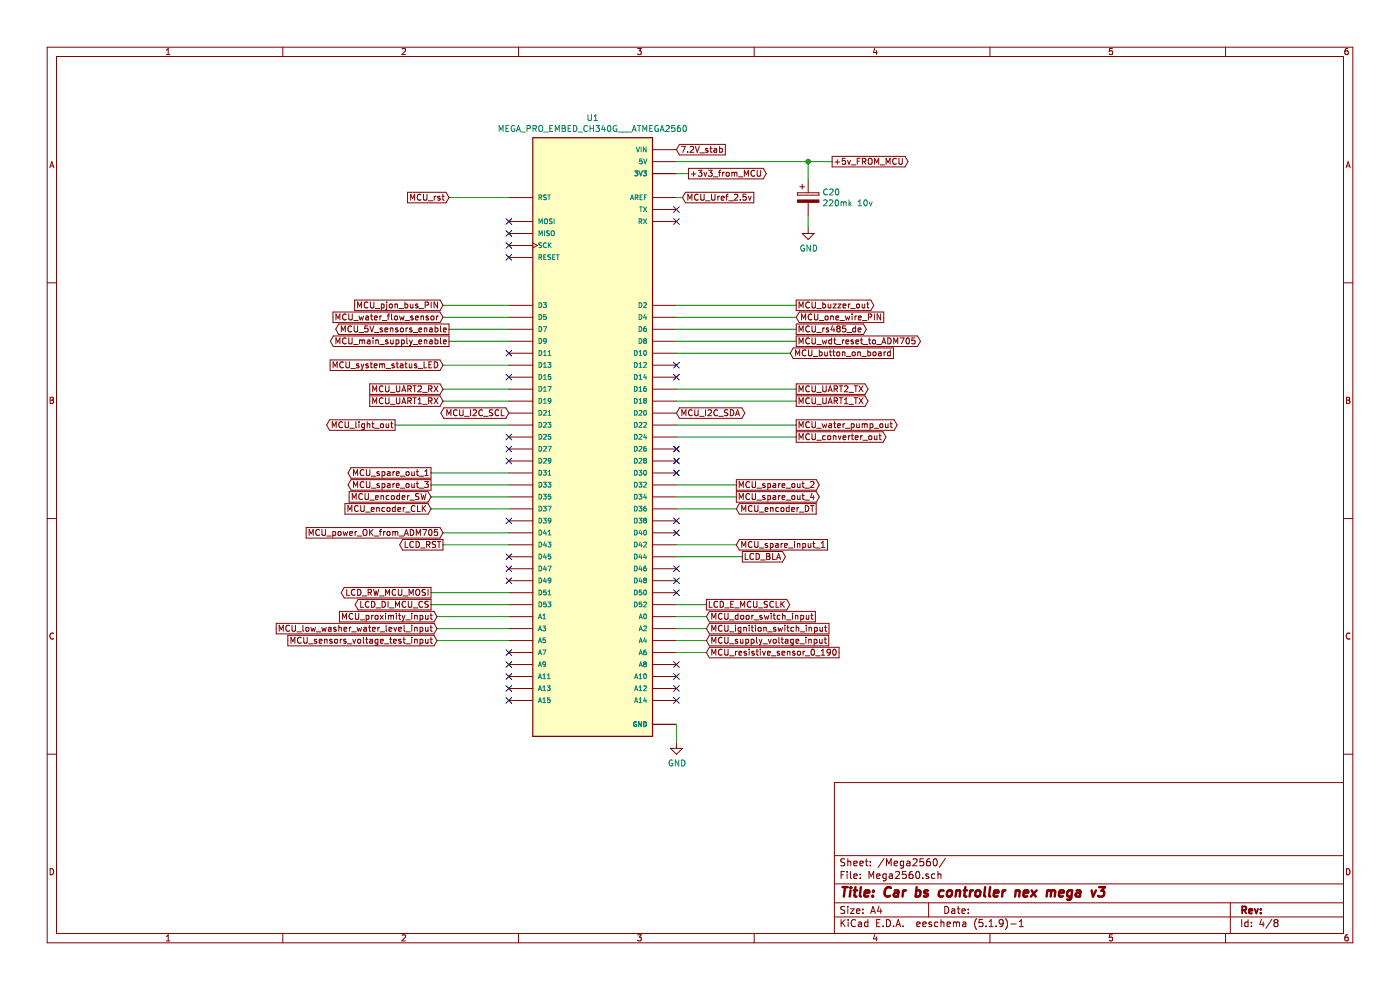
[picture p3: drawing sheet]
EESchema Schematic File Version 4
EELAYER 30 0
EELAYER END
$Descr A4 11693 8268
encoding utf-8
Sheet 4 8
Title "Car bs controller nex mega v3"
Date ""
Rev ""
Comp ""
Comment1 ""
Comment2 ""
Comment3 ""
Comment4 ""
$EndDescr
$Comp
L Car_bs_controller_nex_mega-rescue:MEGA_PRO_EMBED_CH340G___ATMEGA2560-MEGA_PRO_EMBED_CH340G___ATMEGA2560 U1
U 1 1
P 4950 3650
F 0 "U1" H 4950 6317 50  0000 C CNN
F 1 "MEGA_PRO_EMBED_CH340G___ATMEGA2560" H 4950 6226 50  0000 C CNN
F 2 "MODULE_MEGA_PRO_EMBED_CH340G_:_ATMEGA2560" H 4950 3650 50  0001 L BNN
F 3 "" H 4950 3650 50  0001 L BNN
F 4 "" H 4950 3650 50  0001 L BNN "MAXIMUM_PACKAGE_HIEGHT"
F 5 "12/May/2017" H 4950 3650 50  0001 L BNN "PARTREV"
F 6 "Manufacturer Recommendations" H 4950 3650 50  0001 L BNN "STANDARD"
F 7 "Robotdyn" H 4950 3650 50  0001 L BNN "MANUFACTURER"
	1    4950 3650
	1    0    0    -1  
$EndComp
$Comp
L Car_bs_controller_nex_mega-rescue:GND-power #PWR034
U 1 1
P 5650 6200
F 0 "#PWR034" H 5650 5950 50  0001 C CNN
F 1 "GND" H 5655 6027 50  0000 C CNN
F 2 "" H 5650 6200 50  0001 C CNN
F 3 "" H 5650 6200 50  0001 C CNN
	1    5650 6200
	1    0    0    -1  
$EndComp
Wire Wire Line
	5650 6200 5650 6050
Text GLabel 5650 1250 2    50   Input ~ 0
7.2V_stab
Text GLabel 6950 1350 2    50   Output ~ 0
+5v_FROM_MCU
Wire Wire Line
	6650 2650 5650 2650
Text GLabel 5700 1650 2    50   Input ~ 0
MCU_Uref_2.5v
Wire Wire Line
	5650 1650 5700 1650
Text GLabel 5750 1450 2    50   Output ~ 0
+3v3_from_MCU
NoConn ~ 5650 1750
NoConn ~ 5650 1850
Wire Wire Line
	4250 3050 3700 3050
Text GLabel 5900 5150 2    50   Input ~ 0
MCU_door_switch_input
Wire Wire Line
	5900 5150 5650 5150
Text GLabel 3650 5150 0    50   Input ~ 0
MCU_proximity_input
Wire Wire Line
	4250 5150 3650 5150
Text GLabel 5900 5250 2    50   Input ~ 0
MCU_ignition_switch_input
Wire Wire Line
	5900 5250 5650 5250
Text GLabel 3650 5250 0    50   Input ~ 0
MCU_low_washer_water_level_input
Wire Wire Line
	4250 5250 3650 5250
Text GLabel 5900 5350 2    50   Input ~ 0
MCU_supply_voltage_input
Wire Wire Line
	5900 5350 5650 5350
Wire Wire Line
	4250 2550 3700 2550
Wire Wire Line
	4250 4150 3600 4150
Wire Wire Line
	6150 4250 5650 4250
Wire Wire Line
	4250 4250 3600 4250
Text GLabel 3600 4250 0    50   Input ~ 0
MCU_encoder_CLK
Text GLabel 3600 4150 0    50   Input ~ 0
MCU_encoder_SW
Text GLabel 6150 4250 2    50   Input ~ 0
MCU_encoder_DT
Text GLabel 3700 2550 0    50   Input ~ 0
MCU_pjon_bus_PIN
Text GLabel 3700 3050 0    50   Input ~ 0
MCU_system_status_LED
Text GLabel 6650 2650 2    50   Input ~ 0
MCU_one_wire_PIN
NoConn ~ 4250 2150
NoConn ~ 4250 2050
NoConn ~ 4250 1950
NoConn ~ 4250 1850
Text GLabel 6650 3550 2    50   Output ~ 0
MCU_water_pump_out
Wire Wire Line
	6650 3550 5650 3550
Text GLabel 3300 3550 0    50   Output ~ 0
MCU_light_out
Wire Wire Line
	4250 3550 3300 3550
Text GLabel 6650 3650 2    50   Output ~ 0
MCU_converter_out
Wire Wire Line
	6650 3650 5650 3650
Text GLabel 3750 2750 0    50   Output ~ 0
MCU_5V_sensors_enable
Wire Wire Line
	4250 2750 3750 2750
Text GLabel 3750 2850 0    50   Output ~ 0
MCU_main_supply_enable
Wire Wire Line
	4250 2850 3750 2850
Text GLabel 6650 2550 2    50   Output ~ 0
MCU_buzzer_out
Wire Wire Line
	6650 2550 5650 2550
Wire Wire Line
	6650 2850 5650 2850
Text GLabel 6650 2750 2    50   Output ~ 0
MCU_rs485_de
Wire Wire Line
	6650 2750 5650 2750
NoConn ~ 4250 3150
NoConn ~ 5650 3150
NoConn ~ 5650 3050
NoConn ~ 4250 2950
Text GLabel 3700 2650 0    50   Input ~ 0
MCU_water_flow_sensor
Wire Wire Line
	4250 2650 3700 2650
Text GLabel 6600 2950 2    50   Input ~ 0
MCU_button_on_board
Wire Wire Line
	6600 2950 5650 2950
Text GLabel 3750 1650 0    50   Input ~ 0
MCU_rst
Wire Wire Line
	4250 1650 3750 1650
Text GLabel 3650 5350 0    50   Input ~ 0
MCU_sensors_voltage_test_input
Wire Wire Line
	4250 5350 3650 5350
Text GLabel 6650 3350 2    50   Output ~ 0
MCU_UART1_TX
Wire Wire Line
	6650 3350 5650 3350
Text GLabel 3700 3350 0    50   Input ~ 0
MCU_UART1_RX
Wire Wire Line
	4250 3350 3700 3350
Text GLabel 6650 3250 2    50   Output ~ 0
MCU_UART2_TX
Wire Wire Line
	6650 3250 5650 3250
Text GLabel 3700 3250 0    50   Input ~ 0
MCU_UART2_RX
Wire Wire Line
	4250 3250 3700 3250
Text GLabel 3700 4450 0    50   Input ~ 0
MCU_power_OK_from_ADM705
Wire Wire Line
	4250 4450 3700 4450
Text GLabel 6650 2850 2    50   Output ~ 0
MCU_wdt_reset_to_ADM705
Text GLabel 6200 4650 2    50   Output ~ 0
LCD_BLA
Wire Wire Line
	6200 4650 5650 4650
Text GLabel 3600 5050 0    50   Output ~ 0
LCD_DI_MCU_CS
Wire Wire Line
	3600 5050 4250 5050
Text GLabel 3600 4950 0    50   Output ~ 0
LCD_RW_MCU_MOSI
Wire Wire Line
	4250 4950 3600 4950
Text GLabel 5900 5050 2    50   Output ~ 0
LCD_E_MCU_SCLK
Wire Wire Line
	5900 5050 5650 5050
Text GLabel 3700 4550 0    50   Output ~ 0
LCD_RST
Wire Wire Line
	4250 4550 3700 4550
NoConn ~ 4250 4350
NoConn ~ 4250 3850
NoConn ~ 4250 3750
NoConn ~ 4250 3650
NoConn ~ 4250 4650
NoConn ~ 4250 4750
NoConn ~ 4250 4850
NoConn ~ 4250 5450
NoConn ~ 4250 5550
NoConn ~ 4250 5650
NoConn ~ 4250 5750
NoConn ~ 4250 5850
NoConn ~ 5650 5850
NoConn ~ 5650 5750
NoConn ~ 5650 5650
NoConn ~ 5650 5550
NoConn ~ 5650 4950
NoConn ~ 5650 4850
NoConn ~ 5650 4750
NoConn ~ 5650 4450
NoConn ~ 5650 4350
NoConn ~ 5650 3950
NoConn ~ 5650 3850
NoConn ~ 5650 3750
Text GLabel 6150 4550 2    50   Input ~ 0
MCU_spare_input_1
Wire Wire Line
	6150 4550 5650 4550
Wire Wire Line
	5750 1450 5650 1450
Text GLabel 5900 5450 2    50   Input ~ 0
MCU_resistive_sensor_0_190
Wire Wire Line
	5900 5450 5650 5450
Text GLabel 3600 3950 0    50   Output ~ 0
MCU_spare_out_1
Text GLabel 3600 4050 0    50   Output ~ 0
MCU_spare_out_3
Wire Wire Line
	4250 3950 3600 3950
Wire Wire Line
	4250 4050 3600 4050
Text GLabel 6150 4050 2    50   Output ~ 0
MCU_spare_out_2
Wire Wire Line
	6150 4050 5650 4050
Text GLabel 6150 4150 2    50   Output ~ 0
MCU_spare_out_4
Wire Wire Line
	6150 4150 5650 4150
Text GLabel 5650 3450 2    50   BiDi ~ 0
MCU_I2C_SDA
Text GLabel 4250 3450 0    50   BiDi ~ 0
MCU_I2C_SCL
Wire Wire Line
	5650 1350 6750 1350
$Comp
L Device:CP C20
U 1 1
P 6750 1650
F 0 "C20" H 6868 1696 50  0000 L CNN
F 1 "220mk 10v" H 6868 1605 50  0000 L CNN
F 2 "Capacitor_THT:CP_Radial_D6.3mm_P2.50mm" H 6788 1500 50  0001 C CNN
F 3 "~" H 6750 1650 50  0001 C CNN
	1    6750 1650
	1    0    0    -1  
$EndComp
Wire Wire Line
	6750 1500 6750 1350
Connection ~ 6750 1350
Wire Wire Line
	6750 1350 6950 1350
$Comp
L power:GND #PWR035
U 1 1
P 6750 1900
F 0 "#PWR035" H 6750 1650 50  0001 C CNN
F 1 "GND" H 6755 1727 50  0000 C CNN
F 2 "" H 6750 1900 50  0001 C CNN
F 3 "" H 6750 1900 50  0001 C CNN
	1    6750 1900
	1    0    0    -1  
$EndComp
Wire Wire Line
	6750 1900 6750 1800
$EndSCHEMATC
